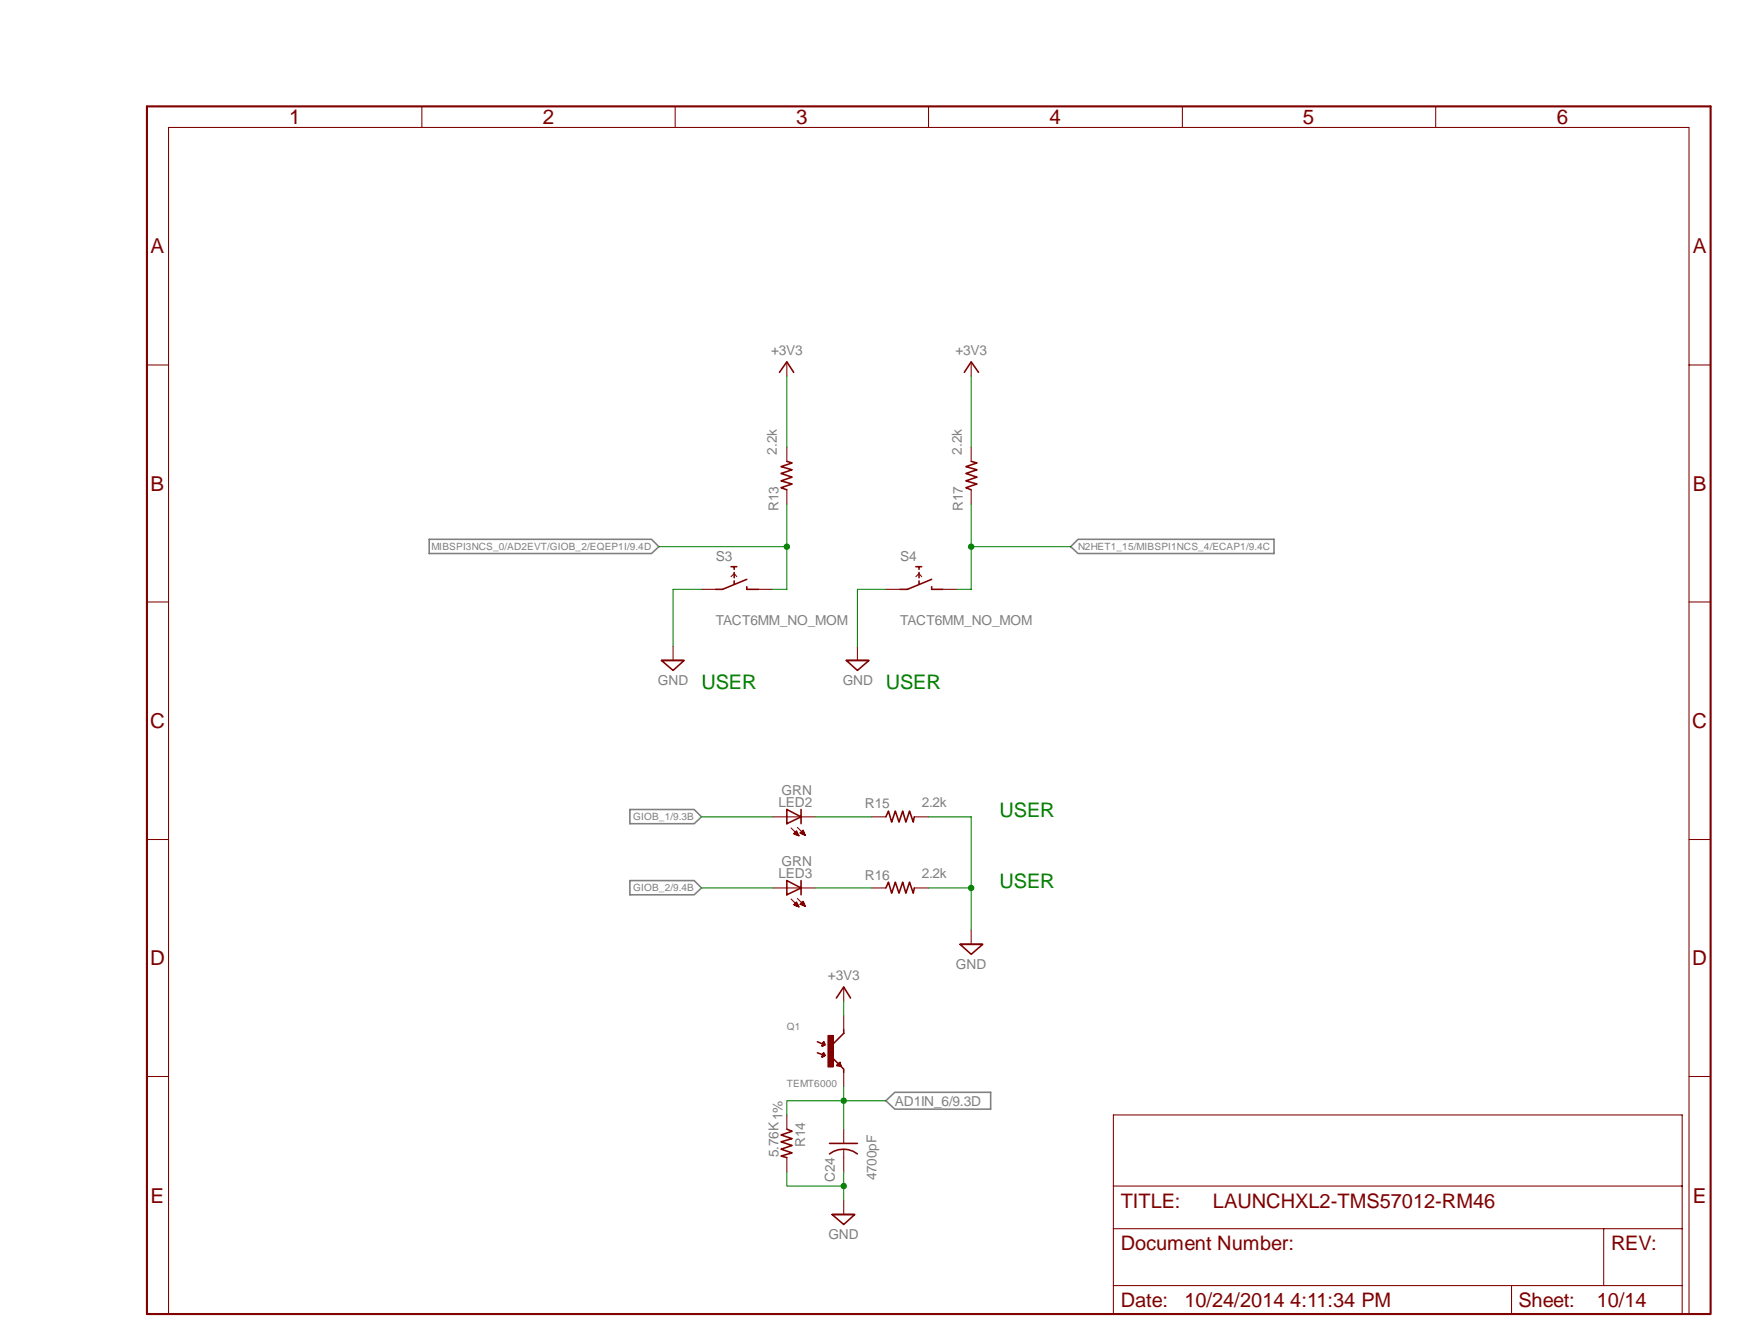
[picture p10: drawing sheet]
<svg xmlns="http://www.w3.org/2000/svg" width="279mm" height="216mm" viewBox="0 0 279 216" stroke-linecap="round" stroke-linejoin="round" font-family="sans-serif">
<path d="M69 86.7h35.7l1.2 1.2-1.2 1.1h-35.7zM172.1 87.9l1.2-1.2h31.5v2.3h-31.5zM101.3 130.1h10.3l1.2 1.2-1.2 1.1h-10.3zM101.3 141.6h10.3l1.2 1.1-1.2 1.1h-10.3zM142.4 177l1.4-1.4h15.5v2.7h-15.5z" fill="none" stroke="#808080" stroke-width=".25"/>
<g fill="none" stroke="#800000" stroke-width=".25">
<path d="M125.3 59.9l1.2-1.7 1.1 1.7M155 59.9l1.1-1.7 1.2 1.7M126.5 74.2l.8 .2-1.7 .6 1.7 .5-1.7 .6 1.7 .6-1.7 .6 1.7 .5-1.7 .6 .9 .3M156.1 74.2l1 .2-1.8 .6 1.8 .5-1.8 .6 1.8 .6-1.8 .6 1.8 .5-1.8 .6 .8 .3M117.5 91.1h.9M118 92v.9M118 91.1v.4M118 93.4v.4M120.1 93.1l-3.9 1.6h-1.1M120.1 94.3v.4h1.8M147.2 91.1h1M147.7 92v.9"/>
<path d="M147.7 91.1v.4M147.7 93.4v.4M149.8 93.1l-3.9 1.6h-1.2M149.8 94.3v.4h1.8M106.3 106.2h3.7l-1.8 1.6zM106.4 106.2h3.5M136.1 106.2h3.6l-1.9 1.6zM136.1 106.2h3.5M126.5 130.1l2.3 1.2-2.3 1.1zM128.8 130.1v2.3M142.4 131.3l.4-.9 .5 1.8 .6-1.8 .6 1.8 .6-1.8 .5 1.8 .6-1.8 .6 1.8 .2-.9M126.5 141.6l2.3 1.1-2.3 1.1z"/>
<path d="M128.8 141.6v2.2M142.4 142.7l.4-.9 .5 1.8 .6-1.8 .6 1.8 .6-1.8 .5 1.8 .6-1.8 .6 1.8 .2-.9M154.3 151.8h3.7l-1.9 1.6zM154.4 151.8h3.5"/>
</g>
<g fill="none" stroke="#800000" stroke-width=".17">
<path d="M67.8 17.1v3.4M108.5 17.1v3.4M149.3 17.1v3.4M190.1 17.1v3.4M230.8 17.1v3.4M23.6 58.7h3.5M126.5 58.2v2.3M156.1 58.2v2.3M271.5 58.7h3.5M126.5 71.9v2.3M126.5 78.7v2.3M156.1 71.9v2.3"/>
<path d="M156.1 78.7v2.3M23.6 96.8h3.5M112.8 94.7h2.3M117.5 92.7l.5-.5 .4 .5M121.9 94.7h2.3M142.4 94.7h2.3M147.2 92.7l.5-.5 .5 .5M151.6 94.7h2.2M271.5 96.8h3.5M108.2 103.9v2.3M137.8 103.9v2.3M23.6 135h3.5"/>
<path d="M124.2 131.3h6.9M127.2 133.1l1.2 1.3M127.6 134h.7M127.7 133.9h.5M127.8 134.1h.5M127.8 133.9h.4M127.8 133.8h.3M127.9 134.2h.5M127.9 133.7h.2M128 133.6l.4 .8-.8-.4zM128 133.6h.1M128.2 133l1.3 1.3"/>
<path d="M128.3 134.3h.1M128.6 133.9l.5-.5 .4 .9zM128.6 133.9h.7M128.7 133.9h.6M128.8 133.8h.4M128.9 134h.4M128.9 133.7h.3M128.9 133.6h.2M129 134.1h.4M129 133.5h.1M129.2 134.2h.3M140.1 131.3h2.3"/>
<path d="M147 131.3h2.3M271.5 135h3.5M124.2 142.7h6.9M127.2 144.5l1.2 1.3M127.7 145.5h.6M127.7 145.4h.6M127.8 145.3h.4M127.8 145.5h.5M127.8 145.2h.3M127.9 145.6h.5M127.9 145.1h.2M128 145l.4 .8-.8-.3z"/>
<path d="M128 145h.1M128.1 145.7h.3M128.2 144.4l1.3 1.3M128.6 145.4l.5-.5 .4 .8zM128.6 145.4h.7M128.7 145.3h.6M128.8 145.2h.4M128.9 145.1h.3M128.9 145h.3M128.9 145.5h.5M129 144.9h.1M129.1 145.5h.3"/>
<path d="M129.3 145.6h.1M140.1 142.7h2.3M147 142.7h2.3M156.1 149.5v2.3M23.6 173.1h3.5M271.5 173.1h3.5M179 197.5h91.4M179 190.7h91.4M257.8 197.5v9.2M27.1 211.2v-190.7h244.4v190.7M179 206.7v-27.5h91.4v27.5M243 206.7h-64v4.5h91.4v-4.5h-12.6"/>
<path d="M243 206.7v4.5M243 206.7h14.8"/>
</g>
<path d="M23.6 17.1h251.4v194.1h-251.4z" fill="none" stroke="#800000" stroke-width=".34"/>
<path d="M133.1 166.5h.8v5h-.8z" fill-rule="evenodd" fill="#800000"/>
<path d="M133.1 166.5h.8v5h-.8z" fill="none" stroke="#800000" stroke-width=".16"/>
<g fill="none" stroke="#800000" stroke-width=".25">
<path d="M131.4 167.5l1.2 .5h-.4M131.4 169.2l1.2 .5M132.2 168.1h.1M132.2 168.1h.2M132.2 169.9h.1M132.2 169.8h.2M132.2 167.8h.4M132.2 169.7h.4M132.2 169.6h.4M132.3 167.7h.2M132.3 167.6h.1M132.3 169.4h.2"/>
<path d="M132.3 169.3h.1M132.4 167.5l.2 .5-.4 .1zM132.4 169.2l.2 .5-.4 .2zM134.5 160.4l1.1-1.7 1.1 1.7M134.5 171.3h.6M134.7 171.1h.4M134.8 171h.2M134.9 170.9h.1M135 170.8l.1 .6-.6-.1zM135.1 171.4h.1M135.6 165.5v.6l-2.3 2.3v1.2l2.3 2.3v.5M126.5 181.5l.8 .4-1.7 .6 1.7 .5-1.7 .6 1.7 .5-1.7 .6 1.7 .6-1.7 .5 .9 .3"/>
<path d="M133.3 185.5a3.7 3.7 0 0 1 4.5 0M133.4 183.8h4.4M133.8 195.2h3.6l-1.8 1.6zM133.9 195.2h3.4"/>
</g>
<path d="M135.6 158.7v2.3M126.5 179.2v2.3M135.6 163.2v2.3M135.6 172.4v2.3M126.5 186.1v2.3M135.6 181.5v2.3M135.6 184.7v3.7M135.6 193v2.2" fill="none" stroke="#800000" stroke-width=".17"/>
<path d="M112.8 94.7h-4.6v9.2M142.4 94.7h-4.6v9.2M149.3 131.3h6.8v11.4h-6.8M156.1 142.7v6.8" fill="none" stroke="#008000" stroke-width=".17"/>
<circle cx="156.1" cy="142.7" r=".43" fill="#008000"/>
<circle cx="156.1" cy="142.7" r=".43" fill="none" stroke="#008000" stroke-width=".16"/>
<path d="M126.5 188.4v2.3h9.1M135.6 188.4v4.6" fill="none" stroke="#008000" stroke-width=".17"/>
<circle cx="135.6" cy="190.7" r=".43" fill="#008000"/>
<circle cx="135.6" cy="190.7" r=".43" fill="none" stroke="#008000" stroke-width=".16"/>
<path d="M126.5 60.5v11.4M156.1 60.5v11.4M105.9 87.9h20.6M126.5 81v13.7h-2.3M131.1 131.3h9M131.1 142.7h9M135.6 161v2.2" fill="none" stroke="#008000" stroke-width=".17"/>
<circle cx="126.5" cy="87.9" r=".43" fill="#008000"/>
<circle cx="126.5" cy="87.9" r=".43" fill="none" stroke="#008000" stroke-width=".16"/>
<path d="M156.1 81v13.7h-2.3M156.1 87.9h16M112.8 131.3h11.4M112.8 142.7h11.4" fill="none" stroke="#008000" stroke-width=".17"/>
<circle cx="156.1" cy="87.9" r=".43" fill="#008000"/>
<circle cx="156.1" cy="87.9" r=".43" fill="none" stroke="#008000" stroke-width=".16"/>
<path d="M135.6 174.7v6.8M135.6 177h-9.1v2.2" fill="none" stroke="#008000" stroke-width=".17"/>
<circle cx="135.6" cy="177" r=".43" fill="#008000"/>
<circle cx="135.6" cy="177" r=".43" fill="none" stroke="#008000" stroke-width=".16"/>
<path d="M135.6 177h6.8" fill="none" stroke="#008000" stroke-width=".17"/>
<g font-size="3.3" fill="#800000">
<text x="46.5" y="20">1</text>
<text x="87.3" y="20">2</text>
<text x="128" y="20">3</text>
<text x="168.7" y="20">4</text>
<text x="209.5" y="20">5</text>
<text x="250.3" y="20">6</text>
<text x="24.2" y="40.7">A</text>
<text x="272.1" y="40.7">A</text>
<text x="24.2" y="78.9">B</text>
<text x="272.1" y="78.9">B</text>
<text x="24.1" y="117.1">C</text>
<text x="272" y="117.1">C</text>
<text x="24.1" y="155.2">D</text>
<text x="272" y="155.2">D</text>
<text x="24.2" y="193.4">E</text>
<text x="272.1" y="193.4">E</text>
</g>
<g font-size="3.2" fill="#008000">
<text x="112.8" y="110.7">USER</text>
<text x="142.4" y="110.7">USER</text>
<text x="160.7" y="131.3">USER</text>
<text x="160.7" y="142.7">USER</text>
</g>
<g font-size="3.2" fill="#800000">
<text x="180.2" y="194.1">TITLE:</text>
<text x="195" y="194.1">LAUNCHXL2-TMS57012-RM46</text>
<text x="180.2" y="201">Document Number:</text>
<text x="259" y="201">REV:</text>
<text x="180.2" y="210.1">Date:</text>
<text x="190.4" y="210.1">10/24/2014 4:11:34 PM</text>
<text x="244.1" y="210.1">Sheet:</text>
<text x="256.7" y="210.1">10/14</text>
</g>
<g font-size="2.2" fill="#808080">
<text x="124" y="57.1">+3V3</text>
<text x="153.6" y="57.1">+3V3</text>
<text x="124.9" y="73.1" transform="rotate(-90 124.9 73.1)">2.2k</text>
<text x="154.6" y="73.1" transform="rotate(-90 154.6 73.1)">2.2k</text>
<text x="125.1" y="82.2" transform="rotate(-90 125.1 82.2)">R13</text>
<text x="154.8" y="82.2" transform="rotate(-90 154.8 82.2)">R17</text>
<text x="115.1" y="90.2">S3</text>
<text x="144.7" y="90.2">S4</text>
<text x="115.1" y="100.4">TACT6MM_NO_MOM</text>
<text x="144.7" y="100.4">TACT6MM_NO_MOM</text>
<text x="105.7" y="110.1">GND</text>
<text x="135.5" y="110.1">GND</text>
<text x="125.1" y="129.7">LED2</text>
<text x="125.6" y="127.8">GRN</text>
<text x="139" y="130">R15</text>
<text x="148.2" y="129.7">2.2k</text>
<text x="125.1" y="141.1">LED3</text>
<text x="125.6" y="139.2">GRN</text>
<text x="139" y="141.4">R16</text>
<text x="148.2" y="141.1">2.2k</text>
<text x="153.7" y="155.7">GND</text>
<text x="133.1" y="157.6">+3V3</text>
<text x="143.8" y="177.8">AD1IN_6/9.3D</text>
<text x="125.8" y="180.1" transform="rotate(-90 125.8 180.1)">1%</text>
<text x="129.5" y="184.4" transform="rotate(-90 129.5 184.4)">R14</text>
<text x="125.1" y="186" transform="rotate(-90 125.1 186)">5.76K</text>
<text x="134.2" y="190.1" transform="rotate(-90 134.2 190.1)">C24</text>
<text x="140.9" y="189.7" transform="rotate(-90 140.9 189.7)">4700pF</text>
<text x="133.2" y="199.1">GND</text>
</g>
<g font-size="1.6" fill="#808080">
<text x="69.3" y="88.4">MIBSPI3NCS_0/AD2EVT/GIOB_2/EQEP1I/9.4D</text>
<text x="173.3" y="88.5">N2HET1_15/MIBSPI1NCS_4/ECAP1/9.4C</text>
<text x="101.8" y="131.8">GIOB_1/9.3B</text>
<text x="101.8" y="143.3">GIOB_2/9.4B</text>
<text x="126.5" y="165.5">Q1</text>
<text x="126.5" y="174.7">TEMT6000</text>
</g>
</svg>
